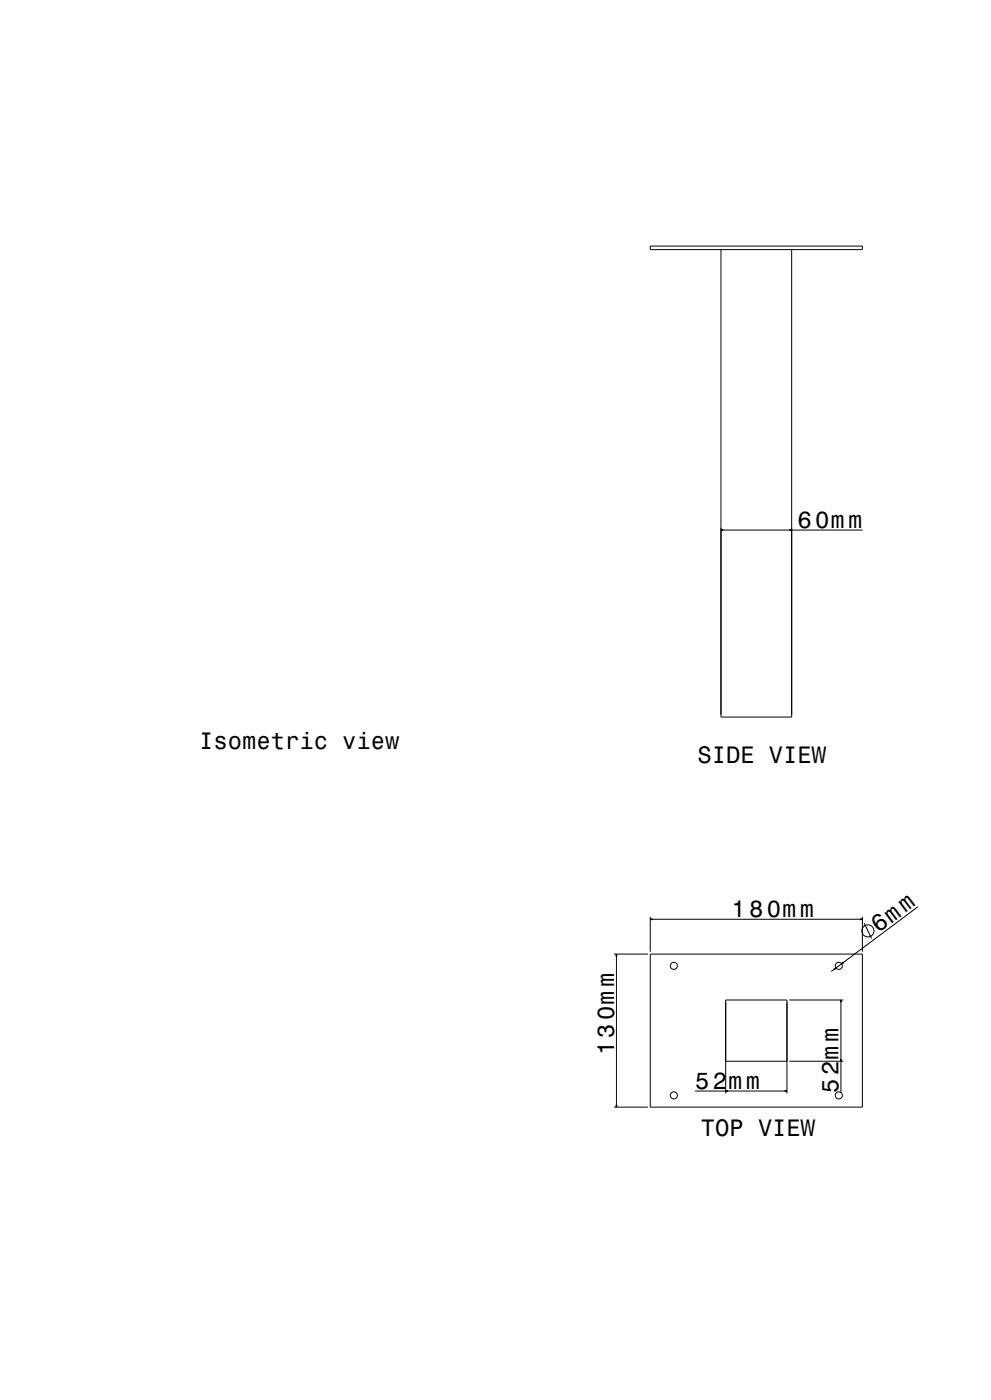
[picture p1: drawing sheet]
<svg xmlns="http://www.w3.org/2000/svg" width="841mm" height="1189mm" viewBox="0 0 841 1189" stroke-linecap="round" stroke-linejoin="round" font-family="sans-serif">
<g fill="none" stroke="#000" stroke-width=".85">
<path d="M552 209h180v3h-180zM612 212v397h60v-397M612 450h120M614 450h-2l2 1M670 450h2l-2 1M552 779v29M732 779v29M779 770l-74 55M552 781h180M554 780l-2 1h2M730 780l2 1h-2M733 784l7 13"/>
<path d="M521 810h29M523 812v-2l1 2M523 810v130M552 810h180v130h-180zM715 817l-1 1h2M708 823l1-1-1 2M670 849h46M713 851l1-2v2M714 849v79M713 899l1 2v-2M616 901h52M670 901h46"/>
<path d="M523 938v2l1-2M590 927h78M616 929v-80h52v80M618 926l-2 1h2M666 926l2 1h-2M521 940h29"/>
<circle cx="737" cy="791" r="5"/>
<circle cx="572" cy="820" r="3"/>
<circle cx="712" cy="820" r="3"/>
<circle cx="572" cy="930" r="3"/>
<circle cx="712" cy="930" r="3"/>
</g>
<g font-size="20.2">
<text x="677" y="448">60mm</text>
<text x="169" y="636">Isometric view</text>
<text x="592" y="648">SIDE VIEW</text>
<text x="621" y="779">180mm</text>
<text x="746" y="793" transform="rotate(-37 746 793)">6mm</text>
<text x="521" y="896" transform="rotate(-90 521 896)">130mm</text>
<text x="712" y="900" transform="rotate(-90 712 900)">mm</text>
<text x="590" y="925">52</text>
<text x="618" y="925">mm</text>
<text x="712" y="928" transform="rotate(-90 712 928)">52</text>
<text x="595" y="965">TOP VIEW</text>
</g>
</svg>
